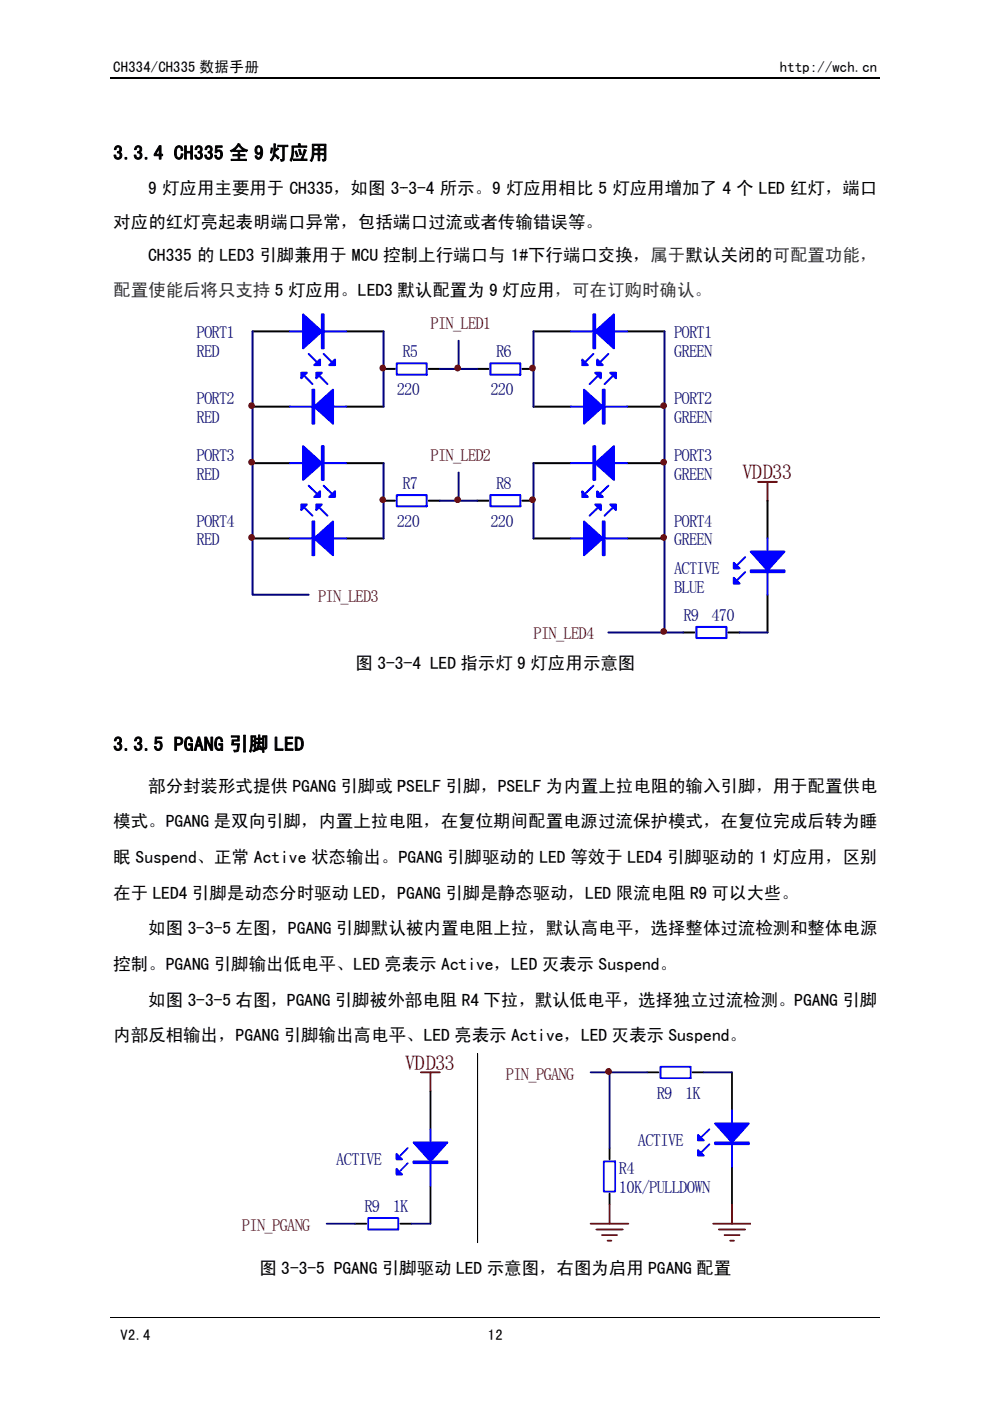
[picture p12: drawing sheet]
<svg xmlns="http://www.w3.org/2000/svg" width="210mm" height="297mm" viewBox="0 0 210 297" stroke-linecap="round" stroke-linejoin="round" font-family="sans-serif">
<path d="M23.5 16.6h62.1" fill="none" stroke="#000" stroke-width=".25"/>
<path d="M23.5 279.4h62.1" fill="none" stroke="#000" stroke-width=".21"/>
<path d="M41.7 66.3h44v71.4h-44z" fill-rule="evenodd" fill="#fff"/>
<path d="M53.6 70.3h7.9M73.4 70.3h7.9M81.3 78.2h2.4M53.6 86.2h7.9M53.6 98.2h7.9M73.4 86.2h7.9M73.4 98.2h7.9M53.6 114.2h7.9M73.4 114.2h7.9M81.3 106.2h2.4" fill="none" stroke="#000" stroke-width=".42"/>
<g fill="none" stroke="#00f" stroke-width=".42">
<path d="M61.5 70.3h11.9M64.7 79.8l1.6 1.6M65.4 75l1.7 1.7M67.9 79.8l1.5 1.6M68.6 75l1.6 1.7M85.7 77h-1.6v2.4h1.6M61.5 86.2h11.9M61.5 98.2h11.9M61.5 114.2h11.9M64.7 107.8l1.6 1.5M65.4 103l1.7 1.5M67.9 107.8l1.5 1.5"/>
<path d="M68.6 103l1.6 1.5M85.7 105h-1.6v2.3h1.6"/>
</g>
<g fill="#00f" stroke="#00f" stroke-width=".42">
<path d="M64.3 66.7l3.9 3.6-3.9 3.6z" fill-rule="evenodd"/>
<path d="M68.2 66.7h.4v7.2h-.4z" fill-rule="evenodd"/>
<path d="M69.8 77.4l1.2-1.2v1.2z" fill-rule="evenodd"/>
<path d="M66.6 77.4l1.3-1.2v1.2z" fill-rule="evenodd"/>
<path d="M66.6 86.2l4-3.6v7.2z" fill-rule="evenodd"/>
<path d="M66.3 82.6h.3v7.2h-.3z" fill-rule="evenodd"/>
<path d="M63.9 79h1.2l-1.2 1.2z" fill-rule="evenodd"/>
<path d="M67.1 79h1.1l-1.1 1.2z" fill-rule="evenodd"/>
<path d="M64.3 94.6l3.9 3.6-3.9 3.6z" fill-rule="evenodd"/>
<path d="M68.2 94.6h.4v7.2h-.4z" fill-rule="evenodd"/>
<path d="M69.8 105.4l1.2-1.2v1.2z" fill-rule="evenodd"/>
<path d="M66.6 105.4l1.3-1.2v1.2z" fill-rule="evenodd"/>
<path d="M66.6 114.2l4-3.6v7.1z" fill-rule="evenodd"/>
<path d="M66.3 110.6h.3v7.1h-.3z" fill-rule="evenodd"/>
<path d="M63.9 107h1.2l-1.2 1.1z" fill-rule="evenodd"/>
<path d="M67.1 107h1.1l-1.1 1.1z" fill-rule="evenodd"/>
</g>
<path d="M53.6 70.3v55.8h11.8M81.3 70.3v15.9M81.3 98.2v16" fill="none" stroke="#000080" stroke-width=".42"/>
<g fill="#800000" stroke="#800000" stroke-width=".21">
<circle cx="81.1" cy="78" r=".6"/>
<circle cx="81.2" cy="106" r=".59"/>
<circle cx="53.3" cy="86" r=".6"/>
<circle cx="53.3" cy="98" r=".6"/>
<circle cx="53.3" cy="113.9" r=".6"/>
</g>
<path d="M51.3 223.4h34.4v39.6h-34.4z" fill-rule="evenodd" fill="#fff"/>
<path d="M75.3 259.4h2.4M84.9 259.4h.8" fill="none" stroke="#000" stroke-width=".38"/>
<path d="M78.1 258.3h6.4v2.4h-6.4zM85.7 247.4l-.8 .8M85.7 244.2l-.8 .8" fill="none" stroke="#00f" stroke-width=".38"/>
<g fill="#00f" stroke="#00f" stroke-width=".38">
<path d="M84.1 247.8l1.2 1.2h-1.2z" fill-rule="evenodd"/>
<path d="M84.1 244.6l1.2 1.2h-1.2z" fill-rule="evenodd"/>
</g>
<path d="M69.3 259.4h6" fill="none" stroke="#000080" stroke-width=".38"/>
<path d="M24 58.9h34.3v4.8h-34.3z" fill="#fff"/>
<path d="M85.6 16.6h79.3" fill="none" stroke="#000" stroke-width=".25"/>
<path d="M85.6 279.4h79.3" fill="none" stroke="#000" stroke-width=".21"/>
<path d="M85.6 66.3h79.4v71.4h-79.4z" fill-rule="evenodd" fill="#fff"/>
<g fill="none" stroke="#000" stroke-width=".42">
<path d="M90.9 78.2h2.4M101.2 78.2h2.4M110.7 78.2h2.4M113.1 70.3h7.9M133 70.3h7.9M113.1 86.2h7.9M113.1 98.2h7.9M133 86.2h7.9M133 98.2h7.9M90.9 106.2h2.4M101.2 106.2h2.4M110.7 106.2h2.4"/>
<path d="M113.1 114.2h7.9M133 114.2h7.9M162.7 106.2v8M144.9 134.1h2.3M154.4 134.1h2.4M162.7 126.1v8"/>
</g>
<g fill="none" stroke="#00f" stroke-width=".42">
<path d="M85.6 77h4.9v2.4h-4.9M104 77h6.3v2.4h-6.3zM121 70.3h12M125.8 75l-1.6 1.7M126.6 79.8l-1.6 1.6M129 75l-1.6 1.7M129.8 79.8l-1.6 1.6M121 86.2h12M121 98.2h12M85.6 105h4.9v2.3h-4.9M104 105h6.3v2.3h-6.3zM121 114.2h12"/>
<path d="M125.8 103l-1.6 1.5M126.6 107.8l-1.6 1.5M129 103l-1.6 1.5M129.8 107.8l-1.6 1.5M158 118.1l-1.6 1.6M162.7 114.2v11.9M147.7 132.9h6.3v2.4h-6.3zM158 121.3l-1.6 1.6"/>
</g>
<path d="M160.7 102.2h4M162.7 102.2v4" fill="none" stroke="#800000" stroke-width=".42"/>
<g fill="#00f" stroke="#00f" stroke-width=".42">
<path d="M126.2 70.3l4-3.6v7.2z" fill-rule="evenodd"/>
<path d="M125.8 66.7h.4v7.2h-.4z" fill-rule="evenodd"/>
<path d="M123.4 76.2l1.2 1.2h-1.2z" fill-rule="evenodd"/>
<path d="M126.6 76.2l1.2 1.2h-1.2z" fill-rule="evenodd"/>
<path d="M123.8 82.6l4 3.6-4 3.6z" fill-rule="evenodd"/>
<path d="M127.8 82.6h.4v7.2h-.4z" fill-rule="evenodd"/>
<path d="M129.4 79h1.2v1.2z" fill-rule="evenodd"/>
<path d="M126.2 79h1.2v1.2z" fill-rule="evenodd"/>
<path d="M126.2 98.2l4-3.6v7.2z" fill-rule="evenodd"/>
<path d="M125.8 94.6h.4v7.2h-.4z" fill-rule="evenodd"/>
<path d="M123.4 104.2l1.2 1.2h-1.2z" fill-rule="evenodd"/>
<path d="M126.6 104.2l1.2 1.2h-1.2z" fill-rule="evenodd"/>
<path d="M123.8 110.6l4 3.6-4 3.5z" fill-rule="evenodd"/>
<path d="M127.8 110.6h.4v7.1h-.4z" fill-rule="evenodd"/>
<path d="M129.4 107h1.2v1.1z" fill-rule="evenodd"/>
<path d="M126.2 107h1.2v1.1z" fill-rule="evenodd"/>
<path d="M159.2 117h5.8l-2.3 3.9z" fill-rule="evenodd"/>
<path d="M159.2 120.9h5.8v.4h-5.8z" fill-rule="evenodd"/>
<path d="M155.6 122.5l1.2 1.2h-1.2z" fill-rule="evenodd"/>
<path d="M155.6 119.3l1.2 1.2h-1.2z" fill-rule="evenodd"/>
</g>
<path d="M93.3 78.2h7.9M97.2 72.2v6M113.1 70.3v15.9M140.9 70.3v63.8h-11.9M113.1 98.2v16M93.3 106.2h7.9M97.2 100.2v6M140.9 134.1h4M156.8 134.1h5.9" fill="none" stroke="#000080" stroke-width=".42"/>
<g fill="#800000" stroke="#800000" stroke-width=".21">
<circle cx="112.9" cy="78" r=".6"/>
<circle cx="112.9" cy="106" r=".59"/>
<circle cx="140.7" cy="133.9" r=".6"/>
<circle cx="140.7" cy="86" r=".6"/>
<circle cx="140.7" cy="98" r=".6"/>
<circle cx="140.7" cy="113.9" r=".6"/>
<circle cx="97" cy="78" r=".6"/>
<circle cx="97" cy="106" r=".59"/>
</g>
<path d="M85.6 223.4h73.2v39.6h-73.2z" fill-rule="evenodd" fill="#fff"/>
<path d="M91.3 231.4v8M137.2 227.4h2.4M146.8 227.4h2.4M155.2 227.4v8M85.6 259.4h1.6M91.3 251.4v8M129.2 243.4v2.4M129.2 253.1v2.3M155.2 247.4v8" fill="none" stroke="#000" stroke-width=".38"/>
<path d="M89.2 227.4h4.1M91.3 227.4v4M125.2 259.4h8M129.2 255.4v4M151.2 259.4h8M155.2 255.4v4M126.4 260.7h5.6M127.6 261.9h3.2M128.8 263h.8M152.4 260.7h5.6M153.6 261.9h3.2M154.8 263h.8" fill="none" stroke="#800000" stroke-width=".38"/>
<path d="M91.3 239.4v12M140 226.2h6.4v2.4h-6.4zM150.4 239.4l-1.6 1.6M155.2 235.4v12M86.4 246.6l-.8 .9M86.4 243.4l-.8 .9M128 246.2h2.4v6.4h-2.4zM150.4 242.6l-1.6 1.6" fill="none" stroke="#00f" stroke-width=".38"/>
<g fill="#00f" stroke="#00f" stroke-width=".38">
<path d="M87.7 242.2h7.2l-3.6 4z" fill-rule="evenodd"/>
<path d="M87.7 246.2h7.2v.4h-7.2z" fill-rule="evenodd"/>
<path d="M151.6 238.2h7.2l-3.6 4z" fill-rule="evenodd"/>
<path d="M151.6 242.2h7.2v.4h-7.2z" fill-rule="evenodd"/>
<path d="M148 243.8l1.2 1.2h-1.2z" fill-rule="evenodd"/>
<path d="M148 240.6l1.2 1.2h-1.2z" fill-rule="evenodd"/>
</g>
<path d="M125.2 227.4h12M129.2 227.4v16M149.2 227.4h6M87.2 259.4h4.1" fill="none" stroke="#000080" stroke-width=".38"/>
<path d="M101.3 223.4v40.1" fill="none" stroke="#000" stroke-width=".21"/>
<circle cx="129" cy="227.2" r=".6" fill="#800000" stroke="#800000" stroke-width=".21"/>
<g fill="#fff">
<path d="M137.9 51.7h7.4v4.8h-7.4z"/>
<path d="M163.9 51.7h1v4.8h-1z"/>
<path d="M117.6 58.9h33.4v4.8h-33.4z"/>
</g>
<path d="M164.9 16.6h21.6" fill="none" stroke="#000" stroke-width=".25"/>
<path d="M164.9 279.4h21.6" fill="none" stroke="#000" stroke-width=".21"/>
<path d="M164.9 66.3h3.4v71.4h-3.4z" fill-rule="evenodd" fill="#fff"/>
<g fill="#00f" stroke="#00f" stroke-width=".42">
<path d="M164.9 117h1.4l-1.4 3.9z" fill-rule="evenodd"/>
<path d="M164.9 120.9h1.4v.4h-1.4z" fill-rule="evenodd"/>
</g>
<path d="M164.9 51.7h21.1v4.8h-21.1z" fill="#fff"/>
<g font-size="4.4" fill="#800000">
<text x="157.4" y="101.5">VDD33</text>
<text x="85.9" y="226.8">VDD33</text>
</g>
<g font-size="4.2">
<text x="24" y="33.8">3.3.4 CH335 全 9 灯应用</text>
<text x="24" y="159.2">3.3.5 PGANG 引脚 LED</text>
</g>
<g font-size="3.7">
<text x="31.4" y="41">9 灯应用主要用于 CH335，如图 3-</text>
<text x="84.8" y="41">-3-4 所示。9 灯应用相比 5 灯应用增加了 4 个 LED</text>
<text x="160.9" y="41">LED 红灯，端口</text>
<text x="24" y="48.2">对应的红灯亮起表明端口异常，包括端口过流或者传输错误等。</text>
<text x="75.9" y="48.2">包括端口过流或者传输错误等</text>
<text x="31.4" y="55.4">CH335 的 LED3 引脚兼用于 MCU 控制上行端口与 1#下行端口交换，</text>
<text x="81.3" y="55.4">控制上行</text>
<text x="145.3" y="55.4">默认关闭的可配置功能，</text>
<text x="58.3" y="62.7">5 灯应用。LED3 默认配置为</text>
<text x="84.3" y="62.7">默认配置为 9 灯应用</text>
<text x="75.4" y="141.9">图 3-3-</text>
<text x="85.6" y="141.9">-4 LED 指示灯 9 灯应用示意图</text>
<text x="31.4" y="167.8">部分封装形式提供 PGANG 引脚或 PSELF</text>
<text x="84.3" y="167.8">PSELF 引脚，PSELF 为内置上拉电阻的输入引脚，用于配置供电</text>
<text x="163.9" y="167.8">用于配置供电</text>
<text x="24" y="175.4">模式。PGANG 是双向引脚，内置上拉电阻，在复位期间配置电源过流保护模式，在复位完成后转为睡</text>
<text x="67.6" y="175.4">内置上拉电阻</text>
<text x="152.7" y="175.4">在复位完成后转为睡</text>
<text x="24" y="183">眠 Suspend、正常 Active 状态输出。PGANG</text>
<text x="84.5" y="183">PGANG 引脚驱动的 LED 等效于 LED4 引脚驱动的 1 灯应用，区别</text>
<text x="163.9" y="183">灯</text>
<text x="24" y="190.5">在于 LED4 引脚是动态分时驱动 LED，PGANG</text>
<text x="84.2" y="190.5">PGANG 引脚是静态驱动，LED 限流电阻 R9 可以大些。</text>
<text x="162" y="190.5">些</text>
<text x="31.4" y="198.1">如图 3-3-5 左图，PGANG 引脚默认</text>
<text x="78.7" y="198.1">默认被内置电阻上拉，默认高电平，选择整体过流检测和整体电源</text>
<text x="145.3" y="198.1">整体过流检测和整体电源</text>
<text x="24" y="205.7">控制。PGANG 引脚输出低电平、LED 亮表示</text>
<text x="81.5" y="205.7">亮表示 Active，LED 灭表示 Suspend。</text>
<text x="31.4" y="213.2">如图 3-3-5 右图，PGANG 引脚被外部电阻</text>
<text x="71" y="213.2">引脚被外部电阻 R4 下拉，默认低电平，选择独立过流检测。PGANG 引脚</text>
<text x="142.7" y="213.2">独立过流检测</text>
<text x="24" y="220.8">内部反相输出，PGANG 引脚输出高电平</text>
<text x="60.2" y="220.8">引脚输出高电平、LED 亮表示 Active，LED 灭表示 Suspend。</text>
<text x="55" y="270.2">图 3-3-5 PGANG 引脚驱动</text>
<text x="81" y="270.2">引脚驱动 LED 示意图，右图为启用 PGANG 配置</text>
</g>
<g font-size="3.7" fill="#333">
<text x="137.9" y="55.4">属于</text>
<text x="163.9" y="55.4">可配置功能</text>
<text x="24" y="62.7">配置使能后将只支持</text>
<text x="117.6" y="62.7">，可在订购时确认。</text>
</g>
<g font-size="3.6" fill="#000080">
<text x="41.7" y="71.7">PORT1</text>
<text x="142.9" y="71.7">PORT1</text>
<text x="41.7" y="75.8">RED</text>
<text x="85.3" y="75.8">R5</text>
<text x="105.2" y="75.8">R6</text>
<text x="142.9" y="75.8">GREEN</text>
<text x="84.2" y="83.7">2</text>
<text x="85.7" y="83.7">20</text>
<text x="104" y="83.7">220</text>
<text x="41.7" y="85.7">PORT2</text>
<text x="41.7" y="89.7">RED</text>
<text x="142.9" y="85.7">PORT2</text>
<text x="142.9" y="89.7">GREEN</text>
<text x="41.7" y="97.7">PORT3</text>
<text x="41.7" y="101.7">RED</text>
<text x="142.9" y="97.7">PORT3</text>
<text x="142.9" y="101.7">GREEN</text>
<text x="85.3" y="103.7">R7</text>
<text x="105.2" y="103.7">R8</text>
<text x="41.7" y="111.7">PORT4</text>
<text x="84.2" y="111.7">2</text>
<text x="85.7" y="111.7">20</text>
<text x="104" y="111.7">220</text>
<text x="142.9" y="111.7">PORT4</text>
<text x="41.7" y="115.6">RED</text>
<text x="142.9" y="115.6">GREEN</text>
<text x="142.9" y="121.7">ACTIVE</text>
<text x="142.9" y="125.6">BLUE</text>
<text x="144.9" y="131.6">R9</text>
<text x="150.8" y="131.6">470</text>
<text x="139.2" y="232.9">R9</text>
<text x="145.2" y="232.9">1K</text>
<text x="135.3" y="242.9">ACTIVE</text>
<text x="71.3" y="246.9">ACTIVE</text>
<text x="131.2" y="248.9">R4</text>
<text x="77.3" y="256.9">R9</text>
<text x="83.3" y="256.9">1K</text>
<text x="131.2" y="253">10K/PULLDOWN</text>
</g>
<g font-size="3.6" fill="#800000">
<text x="91.3" y="69.8">PIN_LED1</text>
<text x="91.3" y="97.7">PIN_LED2</text>
<text x="67.5" y="127.6">PIN_LED3</text>
<text x="113.1" y="135.6">PIN_LED4</text>
<text x="107.3" y="228.9">PIN_PGANG</text>
<text x="51.3" y="261">PIN_PGANG</text>
</g>
<g font-size="3.2">
<text x="24" y="15.2">CH334/CH335 数据手册</text>
<text x="165.4" y="15.2">http://wch.cn</text>
<text x="25.6" y="284.1">V2.4</text>
<text x="103.5" y="284.1">12</text>
</g>
</svg>
